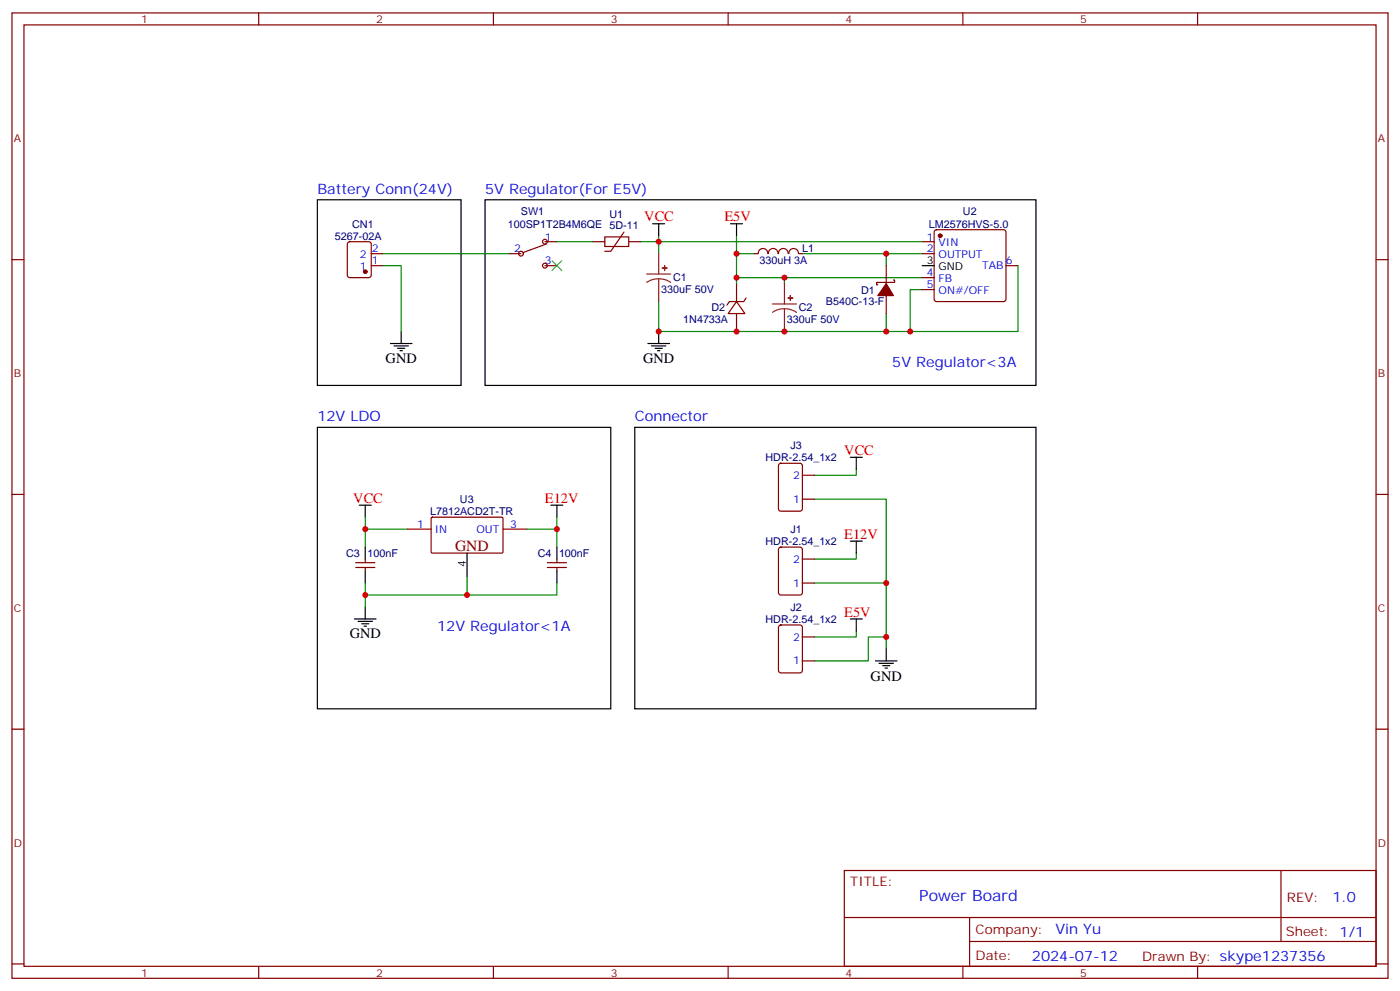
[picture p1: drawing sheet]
<svg xmlns="http://www.w3.org/2000/svg" width="412mm" height="292mm" viewBox="0 0 412 292" stroke-linecap="round" stroke-linejoin="round" font-family="sans-serif">
<g fill="none" stroke="#870000" stroke-width=".35">
<path d="M3.5 3.8h405.4v284.3h-405.4zM7.1 7.3h398.2v277.3h-398.2zM76.2 3.8v3.5M145.3 3.8v3.5M214.5 3.8v3.5M283.6 3.8v3.5M352.8 3.8v3.5M3.5 76.5h3.6M102.5 71.4l.5-.2h5.7l.6 .4 .1 9.5-.5 .6-5.9 .1-.6-.5-.1-9.4zM109.4 78.2h3.5M109.4 74.7h3.5M149.9 74.7h3.6"/>
<path d="M160.5 78.2h3.5M160.5 71.2h3.5M160.9 71.9l-6.7 2.5M174.6 71.2h3.6M178.2 69.8h7v2.8h-7zM183.8 68.4l-3.9 5.6h-1.7M185.2 71.2h3.5M222.2 74.7h1.1M223.3 74.7a1.41 1.41 0 0 1 1.5-1.5 1.41 1.41 0 0 1 1.4 1.5M226.3 74.7a1.41 1.41 0 0 1 1.4-1.5 1.41 1.41 0 0 1 1.5 1.5M229.3 74.7a1.41 1.41 0 0 1 1.4-1.5 1.41 1.41 0 0 1 1.4 1.5M232.4 74.7a1.41 1.41 0 0 1 1.4-1.5 1.41 1.41 0 0 1 1.4 1.5"/>
<path d="M235.3 74.7h1.1M261.1 78.2v5.3M271.6 74.7h3.6M271.6 71.2h3.6M275.4 67.9l.5-.2h19.7l.5 .2 .2 .5v19.7l-.2 .5-.5 .2h-19.7l-.5-.2-.2-.5v-19.7zM296.3 78.2h3.6M405.3 76.5h3.6M217 88.8l2.4 3.6h-4.9zM217 83.5v5.3M217 92.4v5.2M219.8 87.8l-.7 1h-4.3l-.7 1.1M261.1 87.1v5.3"/>
<path d="M263.2 82.5h.3v.7h-5.3v.7h.4M271.6 81.8h3.6M271.6 85.3h3.6M229.5 136.7l.5-.2h5.7l.6 .4 .1 13-.5 .6-5.9 .1-.6-.5-.1-12.9zM236.4 140h3.5M3.5 145.6h3.6M119.9 155.9h7.1M127.1 152.5l.3-.2 20.6 .1 .2 .3-.1 10-.3 .2h-20.6l-.2-.3zM148.2 155.9h7M236.4 147h3.5M405.3 145.6h3.6M104.8 167.1h5.6"/>
<path d="M104.8 165.7h5.6M107.6 164.7v1M107.6 167.1v1.1M161.2 167.1h5.7M161.2 165.7h5.7M164 164.7v1M164 167.1v1.1M229.5 161.4l.5-.3h5.7l.6 .5 .1 13-.5 .6-5.9 .1-.6-.5-.1-12.9zM236.4 171.7h3.5M236.4 164.7h3.5M229.5 184.3l.5-.2h5.7l.6 .4 .1 13-.5 .6-5.9 .1-.6-.5-.1-12.9zM236.4 194.7h3.5"/>
<path d="M236.4 187.6h3.5M3.5 214.8h3.6M405.3 214.8h3.6M248.7 256.4h156.6v28.2h-156.6zM377.3 256.4v20.9M248.7 270.2h156.5M285.6 277.3h119.6M285.6 270.2v14.2M3.5 283.9h3.6M76.2 284.6v3.5M145.3 284.6v3.5M214.5 284.6v3.5"/>
<path d="M283.6 284.6v3.5M352.8 284.6v3.5M405.3 283.9h3.6"/>
<circle cx="153.5" cy="74.7" r=".71"/>
<circle cx="160.5" cy="71.2" r=".71"/>
<circle cx="160.5" cy="78.2" r=".71"/>
</g>
<g fill="none" stroke="#008700" stroke-width=".35">
<path d="M112.9 78.2h5.3v19.4M112.9 74.7h37M164 71.2h10.6M188.7 71.2h82.9M194 69.4v5.3M217 69.4v12.4h54.6M217 74.7h5.2M236.4 74.7h35.2M261.1 74.7v3.5M299.9 78.2v19.4h-31.8M194 88.8v8.8h74.1M217 81.8v1.7"/>
<path d="M231.1 81.8v1.7M261.1 92.4v5.2M271.6 85.3h-3.5v12.3M252.2 138.2v1.8h-12.3M107.6 152.3v8.8M107.6 155.9h12.3M155.2 155.9h8.8M164 152.3v8.8M239.9 147h21.2v24.7M107.6 171.7v3.6h56.4v-3.6M107.6 175.3v3.5M137.6 170v5.3"/>
<path d="M239.9 171.7h21.2v19.4M252.2 162.9v1.8h-12.3M252.2 185.8v1.8h-12.3M261.1 187.6h-5.3v7.1h-15.9"/>
</g>
<g fill="#870000" stroke="#870000" stroke-width=".35">
<path d="M261.1 83.5l2.1 3.6h-4.6z"/>
<circle cx="107.6" cy="80" r=".53"/>
<circle cx="276.9" cy="69.4" r=".53"/>
</g>
<g fill="none" stroke="#000" stroke-width=".35">
<path d="M93.5 58.8h42.3v54.7h-42.3zM142.9 58.8h162.3v54.7h-162.3zM192.3 65.9h3.5M194 65.9v3.5M215.2 65.9h3.5M217 65.9v3.5M271.6 78.2h3.6M118.2 97.6v3.6M194 97.6v3.6M115 101.2h6.4M116.1 101.9h4.2M117.1 102.6h2.1"/>
<path d="M117.8 103.3h.7M190.9 101.2h6.3M191.9 101.9h4.2M193 102.6h2.1M193.7 103.3h.7M93.5 125.9h86.4v82.9h-86.4zM187 125.9h118.2v82.9h-118.2zM250.5 134.7h3.5M252.2 134.7v3.5M105.8 148.8h3.6M107.6 148.8v3.5M162.3 148.8h3.5"/>
<path d="M164 148.8v3.5M250.5 159.4h3.5M252.2 159.4v3.5M107.6 161.1v3.6M107.6 168.2v3.5M107.6 178.8v3.5M137.6 162.9v7.1M164 161.1v3.6M164 168.2v3.5M104.4 182.3h6.4M105.5 183h4.2M106.5 183.7h2.2"/>
<path d="M107.2 184.4h.7M250.5 182.3h3.5M252.2 182.3v3.5M257.9 194.7h6.3M258.9 195.4h4.3M260 196.1h2.1M260.7 196.8h.7M261.1 191.1v3.6"/>
</g>
<path d="M194 74.7v6M190.5 80.7h7.1M194 82.1l-1.8 .3-1.7 .8M194 82.1l1.9 .3 1.7 .8M194 82.1v6.7M227.5 89.5h7.1M231.1 90.9l-1.9 .3-1.7 .8M231.1 90.9l1.8 .3 1.7 .8M231.1 83.5v6M231.1 90.9v6.7" fill="none" stroke="#8c2424" stroke-width=".35"/>
<g fill="#8c2424" stroke="#8c2424" stroke-width=".35">
<path d="M232.1 87.8h1.4z"/>
<path d="M232.8 87.1v1.4z"/>
<path d="M195.1 79h1.4z"/>
<path d="M195.8 78.2v1.5z"/>
</g>
<path d="M162.6 76.8l2.9 2.9M165.5 76.8l-2.9 2.9" fill="none" stroke="#3c3" stroke-width=".35"/>
<g fill="#c00">
<circle cx="217" cy="74.7" r=".88"/>
<circle cx="194" cy="71.2" r=".88"/>
<circle cx="261.1" cy="74.7" r=".88"/>
<circle cx="231.1" cy="81.8" r=".88"/>
<circle cx="217" cy="81.8" r=".88"/>
<circle cx="164" cy="155.9" r=".88"/>
<circle cx="107.6" cy="155.9" r=".88"/>
<circle cx="137.6" cy="175.3" r=".88"/>
<circle cx="107.6" cy="175.3" r=".88"/>
<circle cx="261.1" cy="171.7" r=".88"/>
<circle cx="261.1" cy="187.6" r=".88"/>
<circle cx="261.1" cy="97.6" r=".88"/>
<circle cx="231.1" cy="97.6" r=".88"/>
<circle cx="217" cy="97.6" r=".88"/>
<circle cx="268.1" cy="97.6" r=".88"/>
<circle cx="194" cy="97.6" r=".88"/>
</g>
<text font-size="4.6" fill="#800" x="134.1" y="162.2">GND</text>
<text font-size="4.6" fill="#00f" x="270.8" y="265.4">Power Board</text>
<g font-size="4.2" fill="#00f">
<text x="93.5" y="57.1">Battery Conn(24V)</text>
<text x="142.9" y="57.1">5V Regulator(For E5V)</text>
<text x="262.8" y="108.2">5V Regulator&lt;3A</text>
<text x="93.5" y="124.1">12V LDO</text>
<text x="187" y="124.1">Connector</text>
<text x="128.8" y="185.8">12V Regulator&lt;1A</text>
<text x="392.5" y="265.7">1.0</text>
<text x="310.9" y="275.2">Vin Yu</text>
<text x="304" y="283">2024-07-12</text>
</g>
<g font-size="4.2" fill="#f00">
<text x="189.8" y="65.2">VCC</text>
<text x="213.4" y="65.2">E5V</text>
<text x="248.7" y="134">VCC</text>
<text x="104.1" y="148.1">VCC</text>
<text x="160.5" y="148.1">E12V</text>
<text x="248.7" y="158.7">E12V</text>
<text x="248.7" y="181.6">E5V</text>
</g>
<g font-size="4.2">
<text x="113.6" y="106.8">GND</text>
<text x="189.4" y="106.8">GND</text>
<text x="103" y="188">GND</text>
<text x="256.5" y="200.7">GND</text>
</g>
<g font-size="3.9" fill="#800">
<text x="250.5" y="261">TITLE:</text>
<text x="379.1" y="265.7">REV:</text>
<text x="287.4" y="275.2">Company:</text>
<text x="378.7" y="275.8">Sheet: 1/1</text>
<text x="287.4" y="282.9">Date:</text>
<text x="336.4" y="282.9">Drawn By: skype1237356</text>
</g>
<g font-size="3.2" fill="#800">
<text x="41.6" y="6.8">1</text>
<text x="110.8" y="6.8">2</text>
<text x="179.9" y="6.8">3</text>
<text x="249.1" y="6.8">4</text>
<text x="318.2" y="6.8">5</text>
<text x="4.1" y="41.9">A</text>
<text x="405.9" y="41.9">A</text>
<text x="4.1" y="111.1">B</text>
<text x="405.9" y="111.1">B</text>
<text x="4.1" y="180.2">C</text>
<text x="405.9" y="180.2">C</text>
<text x="4.1" y="249.3">D</text>
<text x="405.9" y="249.3">D</text>
<text x="41.6" y="287.6">1</text>
<text x="110.8" y="287.6">2</text>
<text x="179.9" y="287.6">3</text>
<text x="249.1" y="287.6">4</text>
<text x="318.2" y="287.6">5</text>
</g>
<g font-size="3.2" fill="#000080">
<text x="153.4" y="63.3">SW1</text>
<text x="179.5" y="64.1">U1</text>
<text x="283.6" y="63.2">U2</text>
<text x="98.6" y="70.6">5267-02A</text>
<text x="103.7" y="67">CN1</text>
<text x="149.6" y="67">100SP1T2B4M6QE 5D-11</text>
<text x="273.6" y="67.1">LM2576HVS-5.0</text>
<text x="223.7" y="77.6">330uH 3A</text>
<text x="236.3" y="74.1">L1</text>
<text x="198.3" y="82.9">C1</text>
<text x="194.8" y="86.4">330uF 50V</text>
<text x="243.3" y="90">B540C-13-F</text>
<text x="253.7" y="86.5">D1</text>
<text x="201.3" y="95.2">1N4733A</text>
<text x="209.6" y="91.7">D2</text>
<text x="231.8" y="95.2">330uF 50V</text>
<text x="235.3" y="91.7">C2</text>
<text x="225.5" y="135.7">HDR-2.54_1x2</text>
<text x="232.8" y="132.2">J3</text>
<text x="135.5" y="148.1">U3</text>
<text x="126.7" y="151.7">L7812ACD2T-TR</text>
<text x="225.5" y="160.4">HDR-2.54_1x2</text>
<text x="232.8" y="156.9">J1</text>
<text x="102" y="164.1">C3</text>
<text x="108.2" y="164">100nF</text>
<text x="158.4" y="164.1">C4</text>
<text x="164.7" y="164.1">100nF</text>
<text x="232.8" y="179.8">J2</text>
<text x="225.5" y="183.4">HDR-2.54_1x2</text>
</g>
<g font-size="3.2" fill="#00f">
<text x="160.5" y="70.8">1</text>
<text x="273" y="70.8">1</text>
<text x="106" y="76.1">2</text>
<text x="109.5" y="77.9">1</text>
<text x="109.5" y="74.4">2</text>
<text x="151.4" y="74.4">2</text>
<text x="160.5" y="77.9">3</text>
<text x="273" y="74.4">2</text>
<text x="276.5" y="72.6">VIN</text>
<text x="276.5" y="76.1">OUTPUT</text>
<text x="296.3" y="77.9">6</text>
<text x="106" y="79.7">1</text>
<text x="273" y="81.4">4</text>
<text x="276.5" y="83.2">FB</text>
<text x="289.3" y="79.3">TAB</text>
<text x="273" y="84.9">5</text>
<text x="276.5" y="86.7">ON#/OFF</text>
<text x="233.6" y="141">2</text>
<text x="233.6" y="148.1">1</text>
<text x="122.9" y="155.5">1</text>
<text x="150.3" y="155.5">3</text>
<text x="128.1" y="156.9">IN</text>
<text x="140.3" y="156.9">OUT</text>
<text x="233.6" y="165.7">2</text>
<text x="233.6" y="172.8">1</text>
<text x="233.6" y="188.7">2</text>
<text x="233.6" y="195.7">1</text>
</g>
<g font-size="3.2">
<text x="273" y="77.9">3</text>
<text x="276.5" y="79.7">GND</text>
<text x="137.2" y="167" transform="rotate(-90 137.2 167)">4</text>
</g>
</svg>
